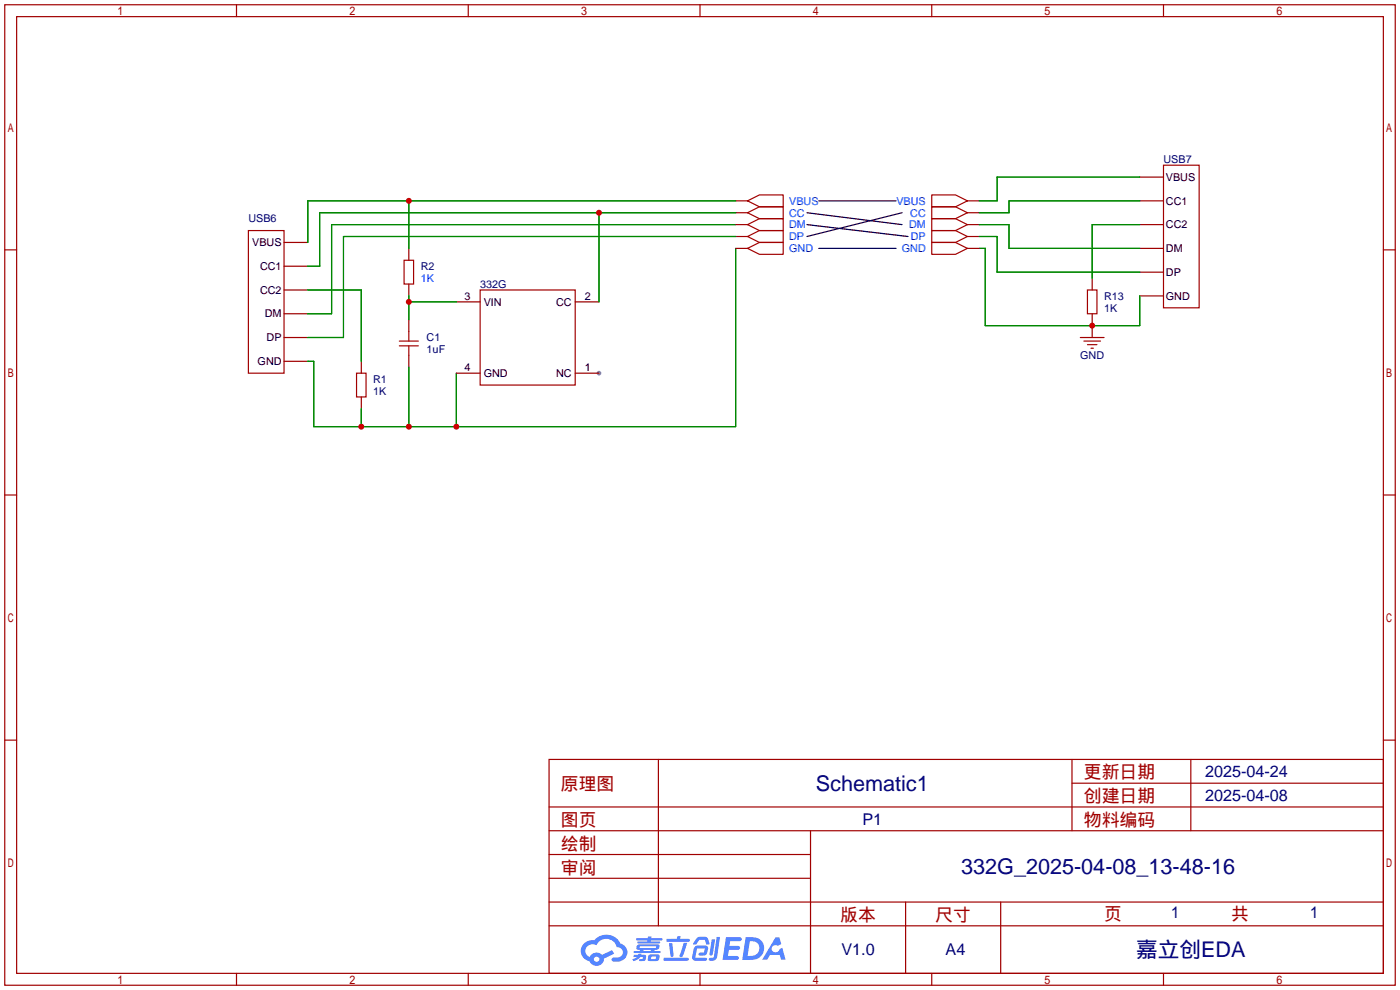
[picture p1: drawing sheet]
<svg xmlns="http://www.w3.org/2000/svg" width="299mm" height="212mm" viewBox="0 0 299 212" stroke-linecap="round" stroke-linejoin="round" font-family="sans-serif">
<circle cx="128" cy="79.8" r=".51" fill="#999"/>
<g fill="none" stroke="#a10000" stroke-width=".25">
<path d="M1 1h297.2v209.6h-297.2zM3.6 3.6h292.1v204.4h-292.1zM50.5 1v2.6M100.1 1v2.6M149.6 1v2.6M199.1 1v2.6M248.7 1v2.6M1 53.4h2.6M295.7 53.4h2.5M1 105.8h2.6M295.7 105.8h2.5M1 158.2h2.6"/>
<path d="M295.7 158.2h2.5M117.3 162.3h178.4v45.7h-178.4zM117.3 177.5h178.4M117.3 172.5h178.4M140.7 162.3v35.6M173.2 177.5v30.5M229.1 162.3v15.2M229.1 167.4h66.6M254.5 162.3v15.2M117.3 182.6h55.9M117.3 197.9h178.4M117.3 192.8h178.4"/>
<path d="M117.3 187.7h55.9M193.5 192.8v15.2M213.9 192.8v15.2M50.5 208v2.6M100.1 208v2.6M149.6 208v2.6M199.1 208v2.6M248.7 208v2.6"/>
</g>
<g fill="#5487ff">
<path d="M155.2 200.3h2.6a.48 .48 0 0 1 .7 .4 .48 .48 0 0 1-.6 .4h-1.8l-.2 1.1h1.9a.43 .43 0 0 1 .4 .4 .43 .43 0 0 1-.5 .4h-1.9l-.2 1.3h1.7a.45 .45 0 0 1 .5 .2 .45 .45 0 0 1-.1 .6h-3.3z"/>
<path d="M165.7 200.3h.9l.4 1.5-.8 .3a.84 .84 0 0 0-1.2 .3 .84 .84 0 0 0 .4 1.1 .84 .84 0 0 0 1.1-.4l.1-.2 .6-.3 .7 2.5h-1l-.2-1h-2.1l-.6 1h-1.1z"/>
<path d="M152.1 200.8h.7l-.5 3.1a.36 .36 0 0 1-.3 .3 .36 .36 0 0 1-.4-.3z"/>
<path d="M153.2 200.2h.7l-.6 4.3a1.13 1.13 0 0 1-1.8 .6l.2-.4h.7l.2-.2z"/>
<path d="M148.9 200.6l.6-.4h1a.77 .77 0 0 1 .9 .5l.3 1-.2 .2h-.5l-.3-.9-.2-.2-1 .1-.7 1-.6-.1-.1-.2z"/>
<path d="M148.4 202.4l.6-.3h1.7a.81 .81 0 0 1 .7 .5 .81 .81 0 0 1-.2 .8 .81 .81 0 0 1-.9 .8h-.7a.32 .32 0 0 1-.3-.3 .32 .32 0 0 1 .4-.3h.7l.2-.9-1.6 .1-.4 1.8 2.2 .1a.32 .32 0 0 1 .3 .4 .32 .32 0 0 1-.4 .2h-2.2l-.5-.3-.1-.5z"/>
<path d="M141.9 204.7h5a.33 .33 0 0 1 .3 .3 .33 .33 0 0 1-.3 .3h-4.9l-.2-.1z"/>
<path d="M146.1 201.5h.8l-.7 2a.98 .98 0 0 1-.7 1.1l-.3-.3z"/>
<path d="M143 201.6h.7l.3 2.5a.34 .34 0 0 1-.3 .4 .34 .34 0 0 1-.4-.3z"/>
<path d="M142.5 200.7h2.1l.3-.6h.6l-.1 .6h1.7a.32 .32 0 0 1 .4 .3 .32 .32 0 0 1-.4 .3h-4.5l-.2-.2z"/>
<path d="M135.5 204.1h.9l.1-.3h.6v.3h.8a.82 .82 0 0 1-.5 1.3h-.8v-.4l.7-.1 .1-.3a.68 .68 0 0 0-1 .4l-1.1 .4-.1-.4 .9-.5h-.7z"/>
<path d="M136 200.5h2.4l.1-.3h.7v.3h2.2l.2 .3-.2 .2h-2.3v.2h1.8l.2 .3-.2 .1h-4.5l-.1-.4h2l.1-.2h-2.3l-.1-.2z"/>
<path d="M159.4 200.3l-.8 4.9h1.7a2.5 2.5 0 0 0 3-2.5 2.5 2.5 0 0 0-3.1-2.4zM160.3 201.1a1.61 1.61 0 0 1 2 1.5 1.61 1.61 0 0 1-1.8 1.7h-.7z"/>
<path d="M136.2 202a.55 .55 0 0 0-.2 .8 .55 .55 0 0 0 .7 .2l.1 .3h-1.3v.3l5.4 .1 .3-.2-.2-.2h-1.2l.2-.3a.7 .7 0 0 0 .8-.3 .7 .7 0 0 0 0-.8l-4.2-.1zM136.8 202.3l3.3-.1 .1 .1-.2 .3h-3.2zM137.5 203h1.7l-.2 .3h-1.4z"/>
<path d="M138.6 204.2a1.05 1.05 0 0 0 0 1.2 2.91 2.91 0 0 0 2.2-.2 .98 .98 0 0 0 0-1.2h-1.6zM139.2 204.5l.9-.1 .1 .4-.2 .2-.8-.1z"/>
<path d="M124.9 201.6a2.23 2.23 0 0 0-.7 2.3 2.23 2.23 0 0 0 1.8 1.6 1.58 1.58 0 0 0 1.8 .9 1.58 1.58 0 0 0 1.3-1.5l2.2-1.1-.5-.7-2.1 1a1.65 1.65 0 0 0-2.7 .4 1.45 1.45 0 0 1-.8-1.9 1.45 1.45 0 0 1 2-.7l.3 .1a2.3 2.3 0 0 1 2.3-1.3 2.3 2.3 0 0 1 2 1.7 1.12 1.12 0 0 1 1.3 1 1.12 1.12 0 0 1-1.1 1.2h-.7a.45 .45 0 0 0-.6 .4 .45 .45 0 0 0 .5 .5 2.21 2.21 0 0 0 2.2-.5 2.21 2.21 0 0 0 .5-2.3 2.13 2.13 0 0 0-1.3-1.1 3.3 3.3 0 0 0-5.6-.7l-1.1 .1zM127 205a.57 .57 0 0 1 1.1 0 .57 .57 0 0 1-1.1 0z"/>
</g>
<g fill="none" stroke="#870000" stroke-width=".25">
<path d="M243.6 37.8h5.1M60.7 51.8h5.1M60.7 56.9h5.1M87.4 53.1v2.5M157.2 42.9h2.6M157.2 48h2.6M157.2 53.1h2.6M157.2 50.5h2.6M157.2 45.5h2.6M206.8 42.9h2.5M206.8 48h2.5M206.8 53.1h2.5"/>
<path d="M206.8 50.5h2.5M206.8 45.5h2.5M233.4 59.4v2.6M243.6 42.9h5.1M243.6 48h5.1M243.6 58.2h5.1M243.6 53.1h5.1M60.7 62h5.1M60.7 72.1h5.1M60.7 67.1h5.1M60.7 77.2h5.1M77.2 77.2v2.6"/>
<path d="M87.4 60.7v2.5M87.4 68.3v2.6M87.4 75.9v2.6M97.5 79.8h5.1M97.5 64.5h5.1M122.9 79.8h5.1M122.9 64.5h5.1M233.4 67.1v5M243.6 63.2h5.1M77.2 84.8v2.6"/>
</g>
<g fill="none" stroke="#a10000" stroke-width=".25">
<path d="M248.7 35.3h7.6v30.5h-7.6zM53.1 49.3h7.6v30.5h-7.6zM86.4 55.6h2v5.1h-2zM159.8 42.9l2.5-1.2h5.1v2.5h-5.1zM159.8 45.5l2.5-1.3h5.1v2.5h-5.1zM159.8 53.1l2.5-1.3h5.1v2.6h-5.1zM159.8 48l2.5-1.3h5.1v2.6h-5.1zM159.8 50.5l2.5-1.2h5.1v2.5h-5.1zM199.1 46.7h5.1l2.6 1.3-2.6 1.3h-5.1zM199.1 49.3h5.1l2.6 1.2-2.6 1.3h-5.1zM199.1 41.7h5.1l2.6 1.2-2.6 1.3h-5.1zM199.1 44.2h5.1l2.6 1.3-2.6 1.2h-5.1z"/>
<path d="M199.1 51.8h5.1l2.6 1.3-2.6 1.3h-5.1zM76.2 79.8h2v5h-2zM85.3 72.9h4.1M85.3 73.9h4.1M87.4 70.9v2M87.4 73.9v2M102.6 62h20.3v20.3h-20.3zM230.9 72.1h5.1M231.6 72.9h3.6M232.4 62h2v5.1h-2zM232.4 73.7h2M233.2 74.4h.5"/>
</g>
<g fill="none" stroke="#008700" stroke-width=".25">
<path d="M243.6 37.8h-30.5v5.1h-3.8M87.4 42.9v10.2M128 45.5v19M157.2 48h-86.3v19.1h-5.1M157.2 53.1v38.1h-90.1v-14h-1.3M157.2 42.9h-91.4v8.9M157.2 45.5h-88.9v11.4h-2.5M157.2 50.5h-83.8v21.6h-7.6M209.3 48h6.3v5.1h28M209.3 53.1h1.3v16.5h33v-6.4M209.3 50.5h3.8v7.7h30.5M243.6 48h-10.2v11.4"/>
<path d="M243.6 42.9h-28v2.6h-6.3M65.8 62h11.4v15.2M87.4 63.2v5.1M87.4 78.5v12.7M87.4 64.5h10.1M97.5 79.8v11.4M77.2 87.4v3.8"/>
</g>
<path d="M172.5 45.5l20.3 2.5M172.5 48l21.6 2.5M175 42.9h16.5M175 53.1h16.5M192.8 45.5l-20.3 5" fill="none" stroke="#000" stroke-width=".25"/>
<g fill="#c00">
<circle cx="97.5" cy="91.2" r=".63"/>
<circle cx="87.4" cy="91.2" r=".63"/>
<circle cx="77.2" cy="91.2" r=".63"/>
<circle cx="233.4" cy="69.6" r=".63"/>
<circle cx="128" cy="45.5" r=".63"/>
<circle cx="87.4" cy="64.5" r=".63"/>
<circle cx="87.4" cy="42.9" r=".63"/>
</g>
<g font-size="4.6" fill="#000080">
<text x="174.4" y="169">Schematic1</text>
<text x="205.4" y="186.8">332G_2025-04-08_13-48-16</text>
<text x="242.8" y="204.6">嘉立创EDA</text>
</g>
<g font-size="3.8" fill="#a00000">
<text x="231.6" y="166.4">更新日期</text>
<text x="119.9" y="168.9">原理图</text>
<text x="231.6" y="171.5">创建日期</text>
<text x="119.9" y="176.5">图页</text>
<text x="231.6" y="176.5">物料编码</text>
<text x="119.9" y="181.6">绘制</text>
<text x="119.9" y="186.7">审阅</text>
<text x="179.6" y="196.9">版本</text>
<text x="199.9" y="196.9">尺寸</text>
<text x="236" y="196.6">页</text>
<text x="263.1" y="196.6">共</text>
</g>
<g font-size="3.5" fill="#000080">
<text x="257.6" y="166.1">2025-04-24</text>
<text x="257.6" y="171.1">2025-04-08</text>
<text x="184.3" y="176.2">P1</text>
<text x="250.2" y="196.3">1</text>
<text x="280" y="196.3">1</text>
<text x="179.8" y="204.2">V1.0</text>
<text x="202.1" y="204.2">A4</text>
</g>
<g font-size="2.3" fill="#000080">
<text x="248.7" y="34.8">USB7</text>
<text x="53.1" y="47.5">USB6</text>
<text x="89.9" y="57.7">R2</text>
<text x="102.6" y="61.5">332G</text>
<text x="236" y="64.1">R13</text>
<text x="236" y="66.6">1K</text>
<text x="91.2" y="72.9">C1</text>
<text x="91.2" y="75.5">1uF</text>
<text x="230.9" y="76.8">GND</text>
<text x="79.8" y="81.8">R1</text>
<text x="79.8" y="84.4">1K</text>
</g>
<g font-size="2.3">
<text x="249.2" y="38.6">VBUS</text>
<text x="249.2" y="43.7">CC1</text>
<text x="53.9" y="52.6">VBUS</text>
<text x="249.2" y="48.8">CC2</text>
<text x="249.2" y="53.9">DM</text>
<text x="55.6" y="57.7">CC1</text>
<text x="249.2" y="59">DP</text>
<text x="55.6" y="62.8">CC2</text>
<text x="99.3" y="64.1">3</text>
<text x="103.4" y="65.3">VIN</text>
<text x="118.8" y="65.3">CC</text>
<text x="125" y="64.1">2</text>
<text x="249.2" y="64">GND</text>
<text x="56.6" y="67.8">DM</text>
<text x="57" y="72.9">DP</text>
<text x="55.1" y="78">GND</text>
<text x="99.3" y="79.3">4</text>
<text x="103.4" y="80.6">GND</text>
<text x="118.8" y="80.6">NC</text>
<text x="125" y="79.3">1</text>
</g>
<g font-size="2.3" fill="#00f">
<text x="168.7" y="43.7">VBUS</text>
<text x="168.7" y="46.3">CC</text>
<text x="191.6" y="43.7">VBUS</text>
<text x="194.5" y="46.3">CC</text>
<text x="168.7" y="53.9">GND</text>
<text x="168.7" y="48.8">DM</text>
<text x="168.7" y="51.4">DP</text>
<text x="192.7" y="53.9">GND</text>
<text x="194.3" y="48.8">DM</text>
<text x="194.7" y="51.4">DP</text>
<text x="89.9" y="60.2">1K</text>
</g>
</svg>
